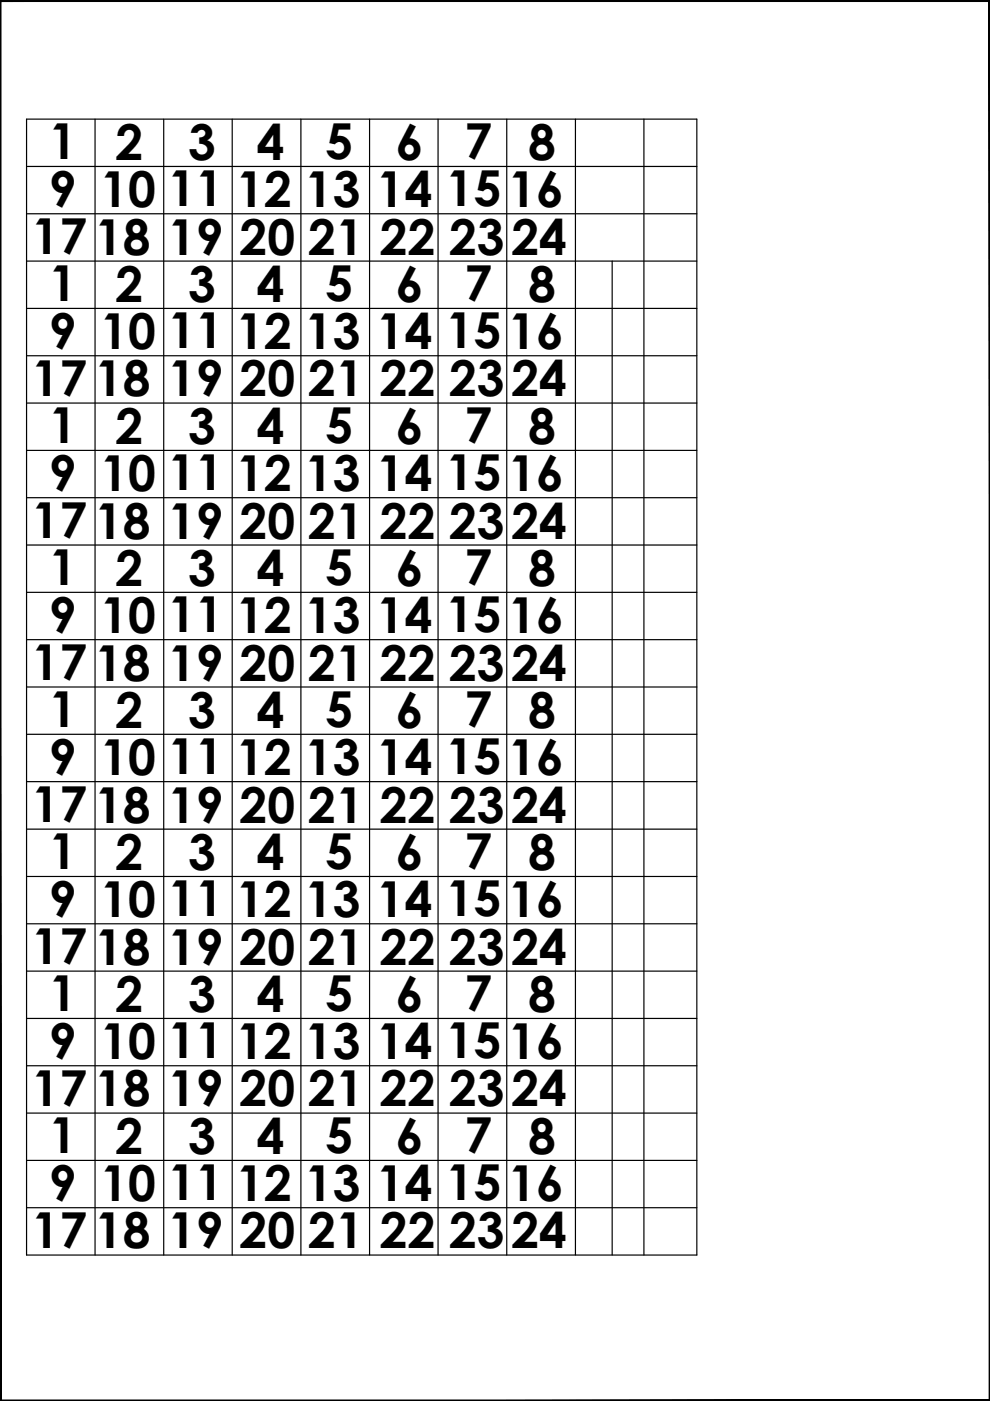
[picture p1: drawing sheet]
<svg xmlns="http://www.w3.org/2000/svg" width="210mm" height="297mm" viewBox="0 0 210 297" stroke-linecap="round" stroke-linejoin="round" font-family="sans-serif">
<!-- layer: 0 -->
<path d="M0 .1l.2 .2 209.7-.2zM.2 .3l209.7-.2-.2 .2zM209.9 .1l-.2 .2 .2 296.7zM209.7 .3l.2 296.7-.2-.2zM0 297h209.9l-.2-.2zM0 297l.2-.2h209.5zM0 .1v296.9l.2-.2zM0 .1l.2 .2v296.5z" fill="#000" stroke="#000" stroke-width=".21"/>
<g fill="none" stroke="#000" stroke-width=".25">
<path d="M5.6 25.3h142.1v240.8h-142.1zM5.6 35.3h142.1M20.2 25.3v240.8M34.7 25.3v240.8M49.2 25.3v240.8M63.8 25.3v240.8M78.4 25.3v240.8M92.9 25.3v240.8M107.4 25.3v240.8M122 25.3v240.8M136.5 25.3v240.8M5.6 45.3h142.1"/>
<path d="M5.6 55.4h142.1M129.8 55.4v210.7M5.6 65.4h142.1M5.6 75.4h142.1M5.6 85.5h142.1M5.6 95.5h142.1M5.6 105.5h142.1M5.6 115.6h142.1M5.6 125.6h142.1M5.6 135.6h142.1M5.6 145.7h142.1M5.6 155.7h142.1"/>
<path d="M5.6 165.7h142.1M5.6 175.8h142.1M5.6 185.8h142.1M5.6 195.9h142.1M5.6 205.9h142.1M5.6 215.9h142.1M5.6 226h142.1M5.6 236h142.1M5.6 246h142.1M5.6 256.1h142.1"/>
</g>
<g font-size="10.5">
<text x="10.4" y="33.7">1</text>
<text x="24.5" y="33.9">2</text>
<text x="39.9" y="33.9">3</text>
<text x="54.5" y="33.9">4</text>
<text x="69" y="33.7">5</text>
<text x="83.9" y="33.9">6</text>
<text x="98.5" y="33.7">7</text>
<text x="112" y="33.9">8</text>
<text x="10.4" y="43.9">9</text>
<text x="21.3" y="43.9">10</text>
<text x="35.6" y="43.8">11</text>
<text x="50.1" y="43.9">12</text>
<text x="64.7" y="43.9">13</text>
<text x="79.9" y="43.9">14</text>
<text x="94.6" y="43.8">15</text>
<text x="107.8" y="43.9">16</text>
<text x="6.7" y="53.8">17</text>
<text x="20.2" y="54">18</text>
<text x="35.6" y="54">19</text>
<text x="50.8" y="54">20</text>
<text x="65.4" y="54">21</text>
<text x="80.6" y="54">22</text>
<text x="95.2" y="54">23</text>
<text x="108.5" y="54">24</text>
<text x="10.4" y="63.8">1</text>
<text x="24.5" y="64">2</text>
<text x="39.9" y="64">3</text>
<text x="54.5" y="64">4</text>
<text x="69" y="63.8">5</text>
<text x="83.9" y="64">6</text>
<text x="98.5" y="63.8">7</text>
<text x="112" y="64">8</text>
<text x="10.4" y="74">9</text>
<text x="21.3" y="74">10</text>
<text x="35.6" y="73.9">11</text>
<text x="50.1" y="74">12</text>
<text x="64.7" y="74">13</text>
<text x="79.9" y="74">14</text>
<text x="94.6" y="73.9">15</text>
<text x="107.8" y="74">16</text>
<text x="6.7" y="83.9">17</text>
<text x="20.2" y="84.1">18</text>
<text x="35.6" y="84.1">19</text>
<text x="50.8" y="84.1">20</text>
<text x="65.4" y="84.1">21</text>
<text x="80.6" y="84.1">22</text>
<text x="95.2" y="84.1">23</text>
<text x="108.5" y="84.1">24</text>
<text x="10.4" y="93.9">1</text>
<text x="24.5" y="94.1">2</text>
<text x="39.9" y="94.1">3</text>
<text x="54.5" y="94.1">4</text>
<text x="69" y="93.9">5</text>
<text x="83.9" y="94.1">6</text>
<text x="98.5" y="93.9">7</text>
<text x="112" y="94.1">8</text>
<text x="10.4" y="104.1">9</text>
<text x="21.3" y="104.1">10</text>
<text x="35.6" y="104">11</text>
<text x="50.1" y="104.2">12</text>
<text x="64.7" y="104.2">13</text>
<text x="79.9" y="104.2">14</text>
<text x="94.6" y="104">15</text>
<text x="107.8" y="104.2">16</text>
<text x="6.7" y="114">17</text>
<text x="20.2" y="114.2">18</text>
<text x="35.6" y="114.2">19</text>
<text x="50.8" y="114.2">20</text>
<text x="65.4" y="114.2">21</text>
<text x="80.6" y="114.2">22</text>
<text x="95.2" y="114.2">23</text>
<text x="108.5" y="114.2">24</text>
<text x="10.4" y="124">1</text>
<text x="24.5" y="124.2">2</text>
<text x="39.9" y="124.2">3</text>
<text x="54.5" y="124.2">4</text>
<text x="69" y="124">5</text>
<text x="83.9" y="124.2">6</text>
<text x="98.5" y="124">7</text>
<text x="112" y="124.2">8</text>
<text x="10.4" y="134.2">9</text>
<text x="21.3" y="134.2">10</text>
<text x="35.6" y="134.1">11</text>
<text x="50.1" y="134.3">12</text>
<text x="64.7" y="134.3">13</text>
<text x="79.9" y="134.3">14</text>
<text x="94.6" y="134.1">15</text>
<text x="107.8" y="134.3">16</text>
<text x="6.7" y="144.1">17</text>
<text x="20.2" y="144.3">18</text>
<text x="35.6" y="144.3">19</text>
<text x="50.8" y="144.3">20</text>
<text x="65.4" y="144.3">21</text>
<text x="80.6" y="144.3">22</text>
<text x="95.2" y="144.3">23</text>
<text x="108.5" y="144.3">24</text>
<text x="10.4" y="154.1">1</text>
<text x="24.5" y="154.3">2</text>
<text x="39.9" y="154.3">3</text>
<text x="54.5" y="154.3">4</text>
<text x="69" y="154.1">5</text>
<text x="83.9" y="154.3">6</text>
<text x="98.5" y="154.1">7</text>
<text x="112" y="154.3">8</text>
<text x="10.4" y="164.3">9</text>
<text x="21.3" y="164.3">10</text>
<text x="35.6" y="164.2">11</text>
<text x="50.1" y="164.4">12</text>
<text x="64.7" y="164.4">13</text>
<text x="79.9" y="164.4">14</text>
<text x="94.6" y="164.2">15</text>
<text x="107.8" y="164.4">16</text>
<text x="6.7" y="174.2">17</text>
<text x="20.2" y="174.4">18</text>
<text x="35.6" y="174.4">19</text>
<text x="50.8" y="174.4">20</text>
<text x="65.4" y="174.4">21</text>
<text x="80.6" y="174.4">22</text>
<text x="95.2" y="174.4">23</text>
<text x="108.5" y="174.4">24</text>
<text x="10.4" y="184.2">1</text>
<text x="24.5" y="184.4">2</text>
<text x="39.9" y="184.4">3</text>
<text x="54.5" y="184.4">4</text>
<text x="69" y="184.2">5</text>
<text x="83.9" y="184.4">6</text>
<text x="98.5" y="184.2">7</text>
<text x="112" y="184.4">8</text>
<text x="10.4" y="194.4">9</text>
<text x="21.3" y="194.4">10</text>
<text x="35.6" y="194.3">11</text>
<text x="50.1" y="194.5">12</text>
<text x="64.7" y="194.5">13</text>
<text x="79.9" y="194.5">14</text>
<text x="94.6" y="194.3">15</text>
<text x="107.8" y="194.5">16</text>
<text x="6.7" y="204.3">17</text>
<text x="20.2" y="204.5">18</text>
<text x="35.6" y="204.5">19</text>
<text x="50.8" y="204.5">20</text>
<text x="65.4" y="204.5">21</text>
<text x="80.6" y="204.5">22</text>
<text x="95.2" y="204.5">23</text>
<text x="108.5" y="204.5">24</text>
<text x="10.4" y="214.3">1</text>
<text x="24.5" y="214.5">2</text>
<text x="39.9" y="214.5">3</text>
<text x="54.5" y="214.5">4</text>
<text x="69" y="214.3">5</text>
<text x="83.9" y="214.5">6</text>
<text x="98.5" y="214.3">7</text>
<text x="112" y="214.5">8</text>
<text x="10.4" y="224.5">9</text>
<text x="21.3" y="224.5">10</text>
<text x="35.6" y="224.4">11</text>
<text x="50.1" y="224.6">12</text>
<text x="64.7" y="224.6">13</text>
<text x="79.9" y="224.6">14</text>
<text x="94.6" y="224.4">15</text>
<text x="107.8" y="224.6">16</text>
<text x="6.7" y="234.4">17</text>
<text x="20.2" y="234.6">18</text>
<text x="35.6" y="234.6">19</text>
<text x="50.8" y="234.6">20</text>
<text x="65.4" y="234.6">21</text>
<text x="80.6" y="234.6">22</text>
<text x="95.2" y="234.6">23</text>
<text x="108.5" y="234.6">24</text>
<text x="10.4" y="244.4">1</text>
<text x="24.5" y="244.6">2</text>
<text x="39.9" y="244.6">3</text>
<text x="54.5" y="244.6">4</text>
<text x="69" y="244.4">5</text>
<text x="83.9" y="244.6">6</text>
<text x="98.5" y="244.4">7</text>
<text x="112" y="244.6">8</text>
<text x="10.4" y="254.6">9</text>
<text x="21.3" y="254.6">10</text>
<text x="35.6" y="254.5">11</text>
<text x="50.1" y="254.7">12</text>
<text x="64.7" y="254.7">13</text>
<text x="79.9" y="254.7">14</text>
<text x="94.6" y="254.5">15</text>
<text x="107.8" y="254.7">16</text>
<text x="6.7" y="264.5">17</text>
<text x="20.2" y="264.7">18</text>
<text x="35.6" y="264.7">19</text>
<text x="50.8" y="264.7">20</text>
<text x="65.4" y="264.7">21</text>
<text x="80.6" y="264.7">22</text>
<text x="95.2" y="264.7">23</text>
<text x="108.5" y="264.7">24</text>
</g>
</svg>
